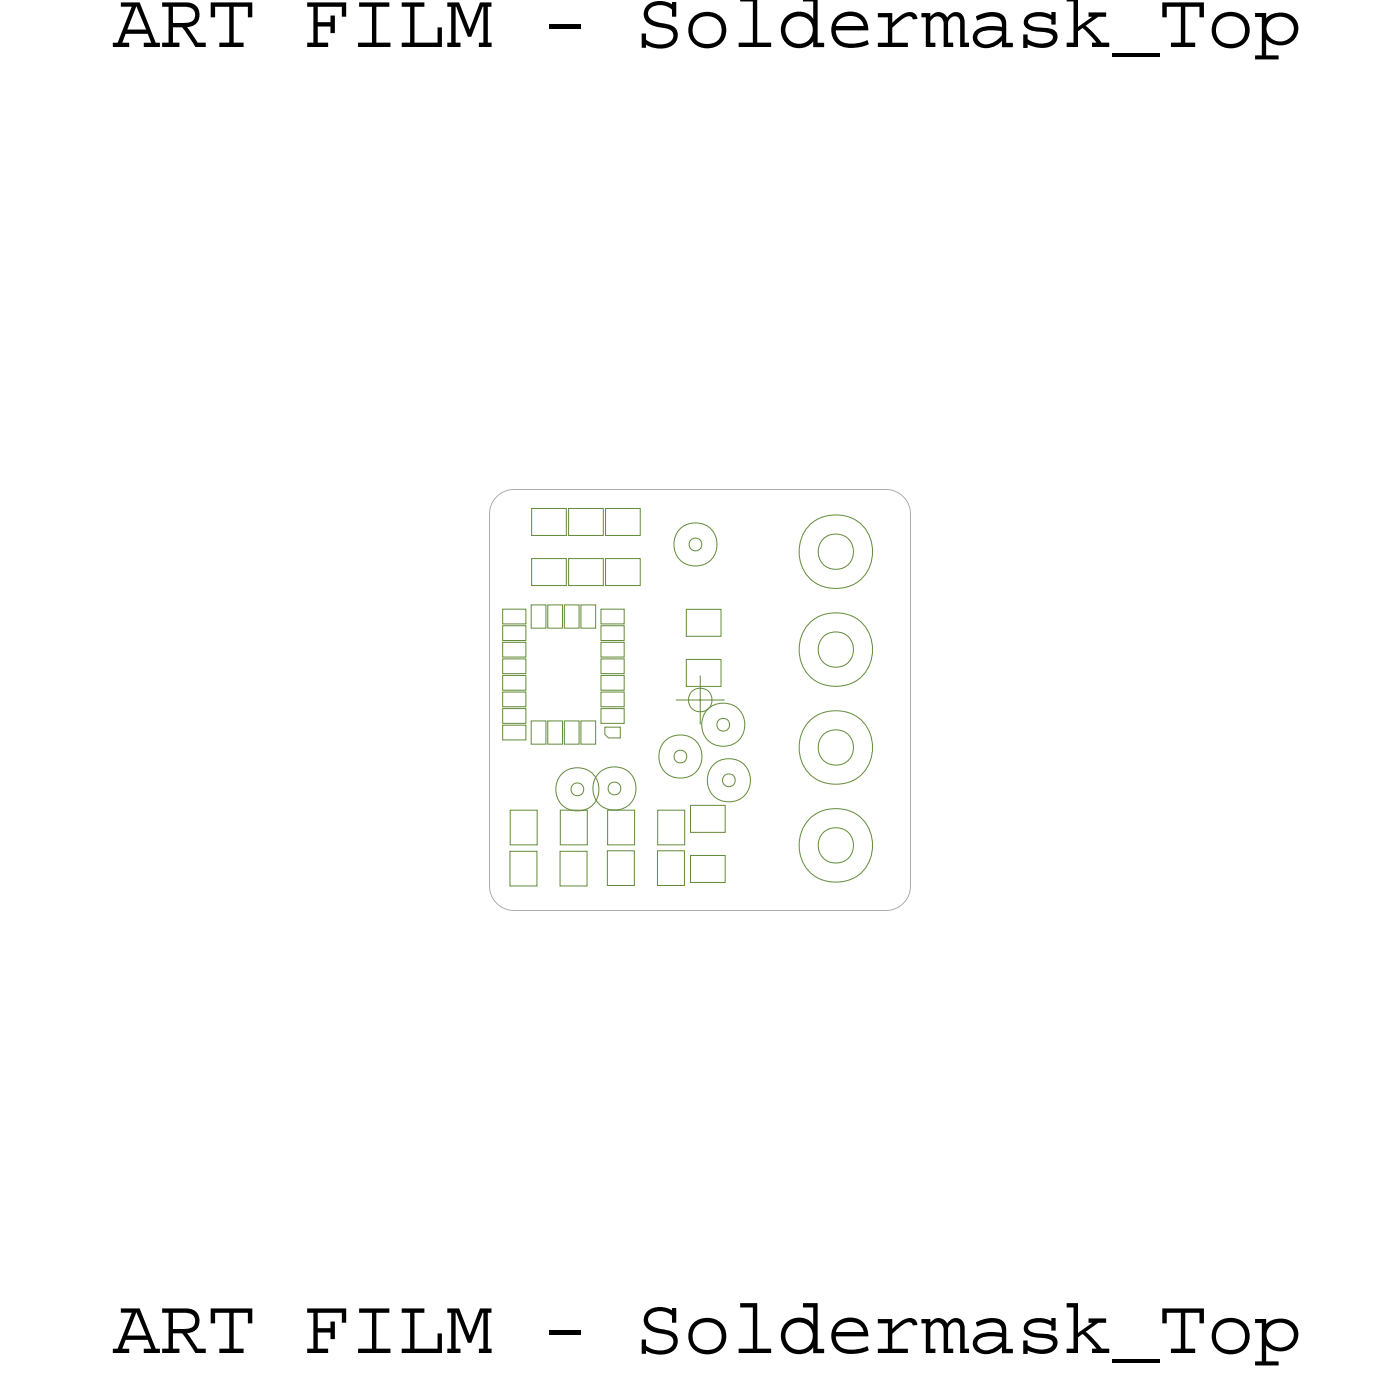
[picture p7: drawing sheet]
<svg xmlns="http://www.w3.org/2000/svg" width="36mm" height="36mm" viewBox="0 0 36 36" stroke-linecap="round" stroke-linejoin="round" font-family="sans-serif">
<!-- layer: Board Outline -->
<path d="M12.7 13.3v9.7zM13.3 12.7h9.7zM13.3 12.7l-.4 .2-.2 .4M23 12.7l.4 .2 .2 .4M23.6 13.3v9.7zM12.7 23l.2 .4 .4 .2M13.3 23.6h9.7zM23.6 23l-.2 .4-.4 .2" fill="none" stroke="#acacac" stroke-width=".03"/>
<!-- layer: Nets -->
<g fill="none" stroke="#638b3a" stroke-width=".03">
<path d="M13 18.8h.6v.4h-.6zM13 17.1h.6v.4h-.6zM13 16.2h.6v.4h-.6zM13 16.7h.6v.3h-.6zM13 17.5h.6v.4h-.6zM13 15.8h.6v.4h-.6zM13 18.4h.6v.4h-.6zM13 18h.6v.3h-.6zM13.8 18.7h.4v.6h-.4zM13.8 15.7h.4v.6h-.4zM13.8 14.5h.9v.7h-.9zM13.8 13.2h.9v.7h-.9z"/>
<path d="M14.2 15.7h.4v.6h-.4zM14.2 18.7h.4v.6h-.4zM14.6 15.7h.4v.6h-.4zM14.6 18.7h.4v.6h-.4zM14.8 14.5h.9v.7h-.9zM14.8 13.2h.9v.7h-.9zM15.1 15.7h.4v.6h-.4zM15.1 18.7h.4v.6h-.4zM15.6 18.4h.6v.4h-.6zM15.6 17.1h.6v.4h-.6zM15.6 15.8h.6v.4h-.6zM15.6 16.2h.6v.4h-.6z"/>
<path d="M15.6 16.7h.6v.3h-.6zM15.6 17.5h.6v.4h-.6zM15.6 18h.6v.3h-.6zM15.7 18.9h.4v.2h-.3zM15.7 14.5h.9v.7h-.9zM15.7 13.2h.9v.7h-.9zM17.5 19.5h.2h.1v.2l-.1 .1-.2-.1zM17.8 17.1h.9v.7h-.9zM17.8 15.8h.9v.7h-.9zM17.9 14h.1h.2v.2l-.2 .1-.1-.1zM18.6 18.7l.2-.1 .1 .1v.2l-.1 .1-.2-.1zM13.2 22.1h.7v.9h-.7z"/>
<path d="M13.2 21h.7v.9h-.7zM14.5 22.1h.7v.9h-.7zM14.5 21h.7v.9h-.7zM14.8 20.4l.2-.1 .1 .1v.2h-.1h-.2zM15.8 22.1h.7v.9h-.7zM15.8 21h.7v.9h-.7zM15.8 20.4l.1-.1 .2 .1v.1l-.2 .1-.1-.1zM17.1 22.1h.7v.9h-.7zM17.1 21h.7v.9h-.7zM17.9 20.9h.9v.7h-.9zM17.9 22.2h.9v.7h-.9zM18.8 20.2l.1-.1 .2 .1v.1l-.2 .1-.1-.1z"/>
<circle cx="17.6" cy="19.6" r=".56"/>
<circle cx="18" cy="14.1" r=".56"/>
<circle cx="18.8" cy="18.8" r=".56"/>
<circle cx="21.7" cy="14.3" r=".96"/>
<circle cx="21.7" cy="19.4" r=".96"/>
<circle cx="21.7" cy="16.9" r=".96"/>
<circle cx="21.7" cy="16.9" r=".46"/>
<circle cx="21.7" cy="14.3" r=".46"/>
<circle cx="21.7" cy="19.4" r=".46"/>
<circle cx="15" cy="20.5" r=".56"/>
<circle cx="15.9" cy="20.5" r=".56"/>
<circle cx="18.9" cy="20.2" r=".56"/>
<circle cx="21.7" cy="21.9" r=".96"/>
<circle cx="21.7" cy="21.9" r=".46"/>
</g>
<!-- layer: Drawing Origin -->
<path d="M17.5 18.2h1.3M17.9 18l.3-.1 .2 .1 .1 .2-.1 .2-.2 .1-.3-.1v-.2zM18.2 17.5v1.3" fill="none" stroke="#638b3a" stroke-width=".03"/>
<g font-size="2.1">
<text x="2.9" y="1.2">ART FILM - Soldermask_Top</text>
<text x="2.9" y="35.1">ART FILM - Soldermask_Top</text>
</g>
</svg>
